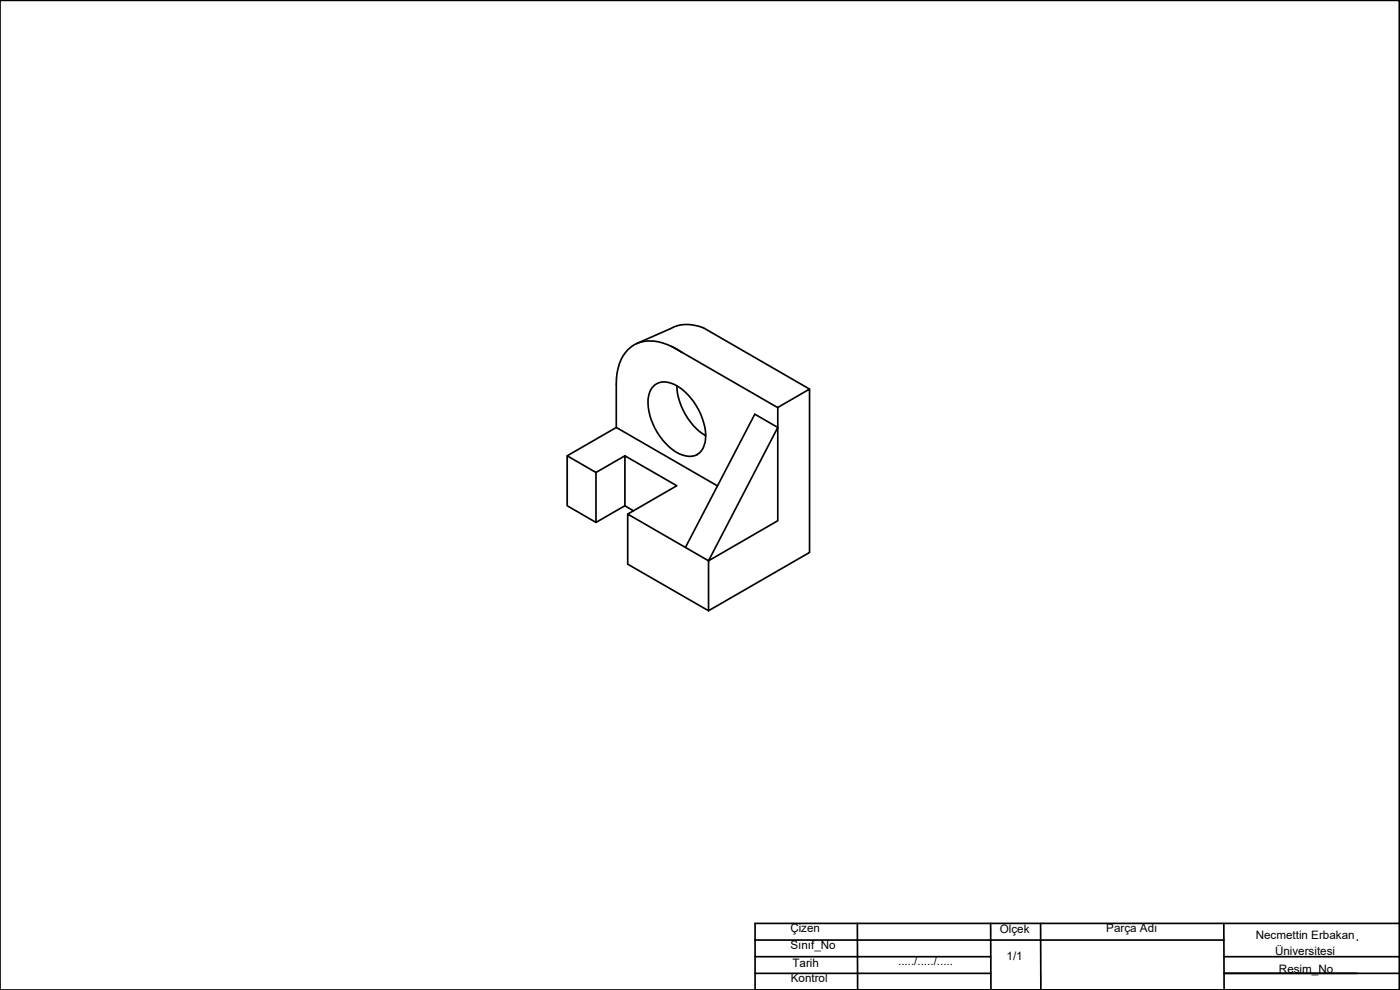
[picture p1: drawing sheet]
<svg xmlns="http://www.w3.org/2000/svg" width="420mm" height="297mm" viewBox="0 0 420 297" stroke-linecap="round" stroke-linejoin="round" font-family="sans-serif">
<!-- layer: 0 -->
<g fill="none" stroke="#000" stroke-width=".51">
<path d="M0 .1h419.9v296.9h-419.9zM191.1 103.1l10.2-4.5a11.2 11.2 0 0 1 9.8-.2l31.9 18.3M196.3 115.6a5.8 5.8 0 0 1 7.1 .3 18.9 18.9 0 0 1 8.4 15.7 5 5 0 0 1-5 5.3 13.4 13.4 0 0 1-9.4-7 15.5 15.5 0 0 1-2.5-12l.4-.9zM201.5 103.9l31.9 18.4 9.6-5.6v49.1l-30.4 17.4v-14.9l20.8-12.1v-34M203.1 115.8a19.2 19.2 0 0 0 8.7 15M204.7 105.8a15.9 15.9 0 0 0-12.2-3.2 10.6 10.6 0 0 0-7.3 9.5l-.2 3.2v13M170.2 136.8l14.8-8.5 30.3 17.5M187.5 136.8v15l-8.6 4.9v-14.9l8.6-5 15.6 8.9-14.7 8.5M178.9 141.8l-8.7-5v15l8.7 4.9M187.5 151.8l2.6 1.5M205.7 164.2l20.8-39.9 6.9 4-20.8 40-24.2-14.1v15.1l24.2 13.9M257.3 277.1l.1 19.9"/>
<path d="M297.3 277.1l.1 19.7M312.3 277.1l.1 19.7M367.3 277.1l.1 19.5M419.9 277.1h-193.3v19.9h193.3M226.5 282.1h140.8M226.6 292h70.7M226.6 287h70.7M367.3 287h52.6M367.4 292h52.5M407.3 282.1h.1"/>
</g>
<g font-size="3.5">
<text x="237.2" y="279.6">Çizen</text>
<text x="300.1" y="280.1">Ölçek</text>
<text x="332" y="279.6">Parça Adı</text>
<text x="376.9" y="281.8">Necmettin Erbakan</text>
<text x="237.2" y="284.6">Sınıf_No</text>
<text x="302.1" y="287.9">1/1</text>
<text x="382.7" y="286.4">Üniversitesi</text>
<text x="237.8" y="290.2">Tarih</text>
<text x="269.5" y="289.5">...../...../.....</text>
<text x="383.8" y="291.8">Resim_No</text>
<text x="237.3" y="294.5">Kontrol</text>
</g>
</svg>
